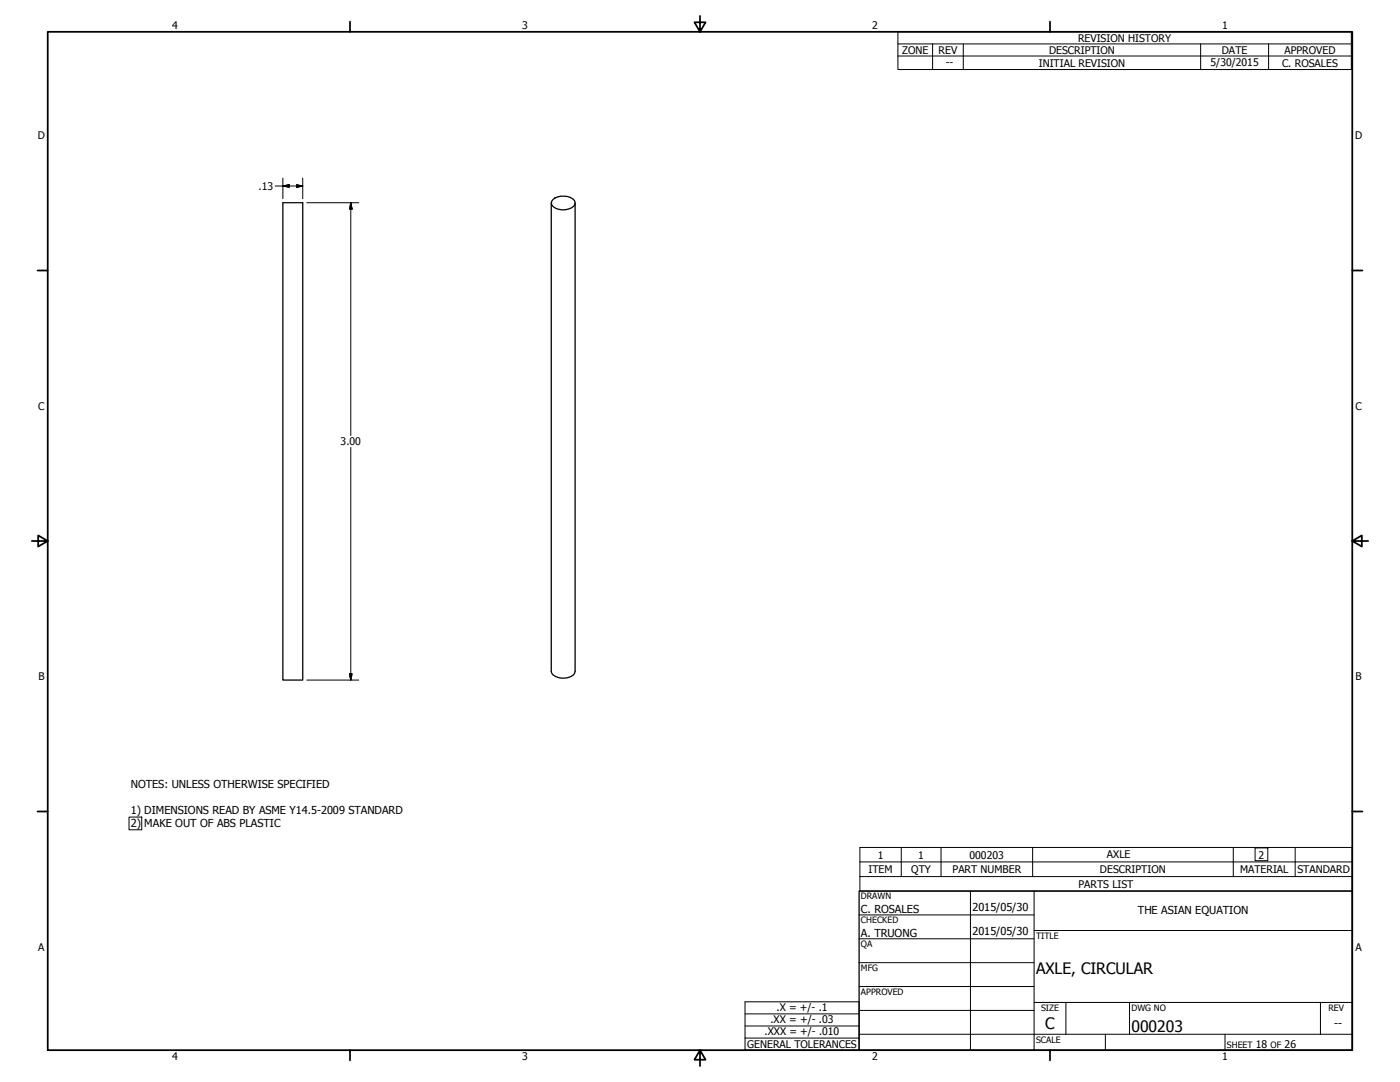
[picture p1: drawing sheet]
<svg xmlns="http://www.w3.org/2000/svg" width="559mm" height="432mm" viewBox="0 0 559 432" stroke-linecap="round" stroke-linejoin="round" font-family="sans-serif">
<!-- layer: Visible (ANSI) -->
<path d="M220.7 79.7a6.8 6.8 0 0 1 8.6 .3 1.99 1.99 0 0 1-1.1 2.9 6.7 6.7 0 0 1-7.9-.9l-.1-1.6zM112.9 80.9h7.9v190.5h-7.9zM220 81v186.9a4.7 4.7 0 0 0 5.5 2.7 4.1 4.1 0 0 0 4.1-2.7v-186.9" fill="none" stroke="#000" stroke-width=".51"/>
<!-- layer: Symbol (ANSI) -->
<g fill="none" stroke="#000" stroke-width=".4">
<path d="M358.4 17.5v-4.8h181v4.8M372.2 17.5v10.2M384.5 17.5v10.2M479.2 17.5v10.2M506.3 17.5v10.2M539.4 17.5h-181v4.9M539.4 17.5v10.2h-181v-5.3M358.4 22.4h181M359.7 338.2v11.6M375.6 338.2v11.6M412.2 338.2v11.6M492.3 338.2v11.6"/>
<path d="M517 338.2v11.6M343.2 349.8v5.8h196.5v-5.8M343.2 344v5.8h196.5M539.7 344h-196.5v-5.8h196.5v11.6M297.4 399.8h45.5v14.5h-45.5zM297.4 414.3v4.8h45.5v-4.8M297.4 404.6h45.5M297.4 409.4h45.5"/>
</g>
<!-- layer: Border (ANSI) -->
<g fill="none" stroke="#000" stroke-width=".7">
<path d="M19 12.7h520.8v406.4h-520.8zM139.7 8.6v4.1M279.4 6.3v6.4l-2.2-3.8h4.4l-2.2 3.8M419.1 8.6v4.1M15 107.9h4M539.8 107.9h4M12.7 215.9h6.3l-3.8-2.2v4.4l3.8-2.2M539.8 215.9l3.8 2.2v-4.4l-3.8 2.2h6.3M15 323.8h4M539.8 323.8h4M139.7 419.1v4.1M279.4 419.1l2.2 3.8h-4.4l2.2-3.8v6.3"/>
<path d="M419.1 419.1v4.1"/>
</g>
<!-- layer: Title (ANSI) -->
<g fill="none" stroke="#000" stroke-width=".4">
<path d="M387.3 355.6v63.5M412.7 355.6v63.5M342.9 365.1h69.8M342.9 374.6h69.8M412.7 371.3h127.1M342.9 384.2h69.8M342.9 393.7h69.8M342.9 412.7h196.9M342.9 403.2h69.8M412.7 400h127.1M425.4 400v12.7M441.2 412.7v6.4"/>
<path d="M450.8 400v12.7M488.9 412.7v6.4M527 400v12.7"/>
</g>
<path d="M342.9 355.6h196.9v63.5h-196.9z" fill="none" stroke="#000" stroke-width=".51"/>
<!-- layer: Sketch Geometry (ANSI) -->
<path d="M51.5 326.1h5.1v5.1h-5.1zM501 338.4h5v5.1h-5z" fill="none" stroke="#000" stroke-width=".4"/>
<!-- layer: Dimension (ANSI) -->
<path d="M109.9 74.2h10.9M112.9 74.2l2.5-.5v1zM112.9 71.1v8.2M118.4 73.7l2.4 .5-2.4 .5zM120.8 71.1v8.2M122.4 80.9h20.8M140 80.9l.5 2.5h-1zM140 80.9v92.9M140 178.6v92.8M122.4 271.4h20.8M139.5 268.9h1l-.5 2.5z" fill="none" stroke="#000" stroke-width=".4"/>
<path d="M112.9 74.2l2.5-.5zM112.9 74.2l2.5-.5v1zM118.4 74.7l2.4-.5zM118.4 73.7l2.4 .5-2.4 .5zM140 80.9l.5 2.5zM140 80.9l.5 2.5h-1zM139.5 268.9l.5 2.5zM139.5 268.9h1l-.5 2.5z" fill="#000" stroke="#000" stroke-width=".4"/>
<g font-size="6.3">
<text x="413.5" y="388.6">AXLE, CIRCULAR</text>
<text x="417.2" y="410.6">C</text>
<text x="451.6" y="411.9">000203</text>
</g>
<g font-size="4.4">
<text x="52.2" y="314.3">NOTES: UNLESS OTHERWISE SPECIFIED</text>
<text x="52.2" y="324.8">1) DIMENSIONS READ BY ASME Y14.5-2009 STANDARD</text>
<text x="52.2" y="330">2)</text>
<text x="57.6" y="330">MAKE OUT OF ABS PLASTIC</text>
<text x="343.7" y="364.3">C. ROSALES</text>
<text x="388.1" y="363.7">2015/05/30</text>
<text x="454.2" y="364.7">THE ASIAN EQUATION</text>
<text x="343.7" y="373.8">A. TRUONG</text>
<text x="388.1" y="373.2">2015/05/30</text>
<text x="532.5" y="409.7">--</text>
</g>
<g font-size="4.2">
<text x="68.7" y="11.7">4</text>
<text x="208.4" y="11.7">3</text>
<text x="348.1" y="11.7">2</text>
<text x="487.8" y="11.7">1</text>
<text x="430.3" y="16.6">REVISION HISTORY</text>
<text x="360.1" y="21.5">ZONE</text>
<text x="374.6" y="21.5">REV</text>
<text x="418.7" y="21.5">DESCRIPTION</text>
<text x="487.7" y="21.5">DATE</text>
<text x="512.7" y="21.5">APPROVED</text>
<text x="377.5" y="26.4">--</text>
<text x="414.6" y="26.5">INITIAL REVISION</text>
<text x="483.2" y="26.3">5/30/2015</text>
<text x="511.7" y="26.5">C. ROSALES</text>
<text x="15.1" y="55.5">D</text>
<text x="540.9" y="55.5">D</text>
<text x="103.2" y="75.8">.13</text>
<text x="15.2" y="163.4">C</text>
<text x="541" y="163.4">C</text>
<text x="136" y="177.7">3.00</text>
<text x="15.3" y="271.4">B</text>
<text x="541.1" y="271.4">B</text>
<text x="350.3" y="342.6">1</text>
<text x="366.5" y="342.6">1</text>
<text x="387" y="342.6">000203</text>
<text x="441.8" y="342.6">AXLE</text>
<text x="502.3" y="342.6">2</text>
<text x="346.6" y="348.4">ITEM</text>
<text x="363.7" y="348.4">QTY</text>
<text x="380.2" y="348.4">PART NUMBER</text>
<text x="439" y="348.4">DESCRIPTION</text>
<text x="495" y="348.4">MATERIAL</text>
<text x="517.8" y="348.4">STANDARD</text>
<text x="430.5" y="354.3">PARTS LIST</text>
<text x="15.2" y="379.3">A</text>
<text x="541" y="379.3">A</text>
<text x="309.9" y="403.5">.X = +/- .1</text>
<text x="305.2" y="413.1">.XXX = +/- .010</text>
<text x="307.5" y="408.3">.XX = +/- .03</text>
<text x="298.3" y="418.2">GENERAL TOLERANCES</text>
<text x="501.3" y="418.3">18</text>
<text x="512.8" y="418.3">26</text>
<text x="68.7" y="423.2">4</text>
<text x="208.4" y="423.2">3</text>
<text x="348.1" y="423.2">2</text>
<text x="487.8" y="423.2">1</text>
</g>
<g font-size="3.5">
<text x="343.7" y="358.9">DRAWN</text>
<text x="343.7" y="368.5">CHECKED</text>
<text x="413.5" y="374.6">TITLE</text>
<text x="343.7" y="378">QA</text>
<text x="343.7" y="387.5">MFG</text>
<text x="343.7" y="397.1">APPROVED</text>
<text x="415.5" y="403.4">SIZE</text>
<text x="451.6" y="403.4">DWG NO</text>
<text x="530.3" y="403.4">REV</text>
<text x="413.5" y="416.1">SCALE</text>
<text x="489.7" y="418.3">SHEET</text>
<text x="507.2" y="418.3">OF</text>
</g>
</svg>
